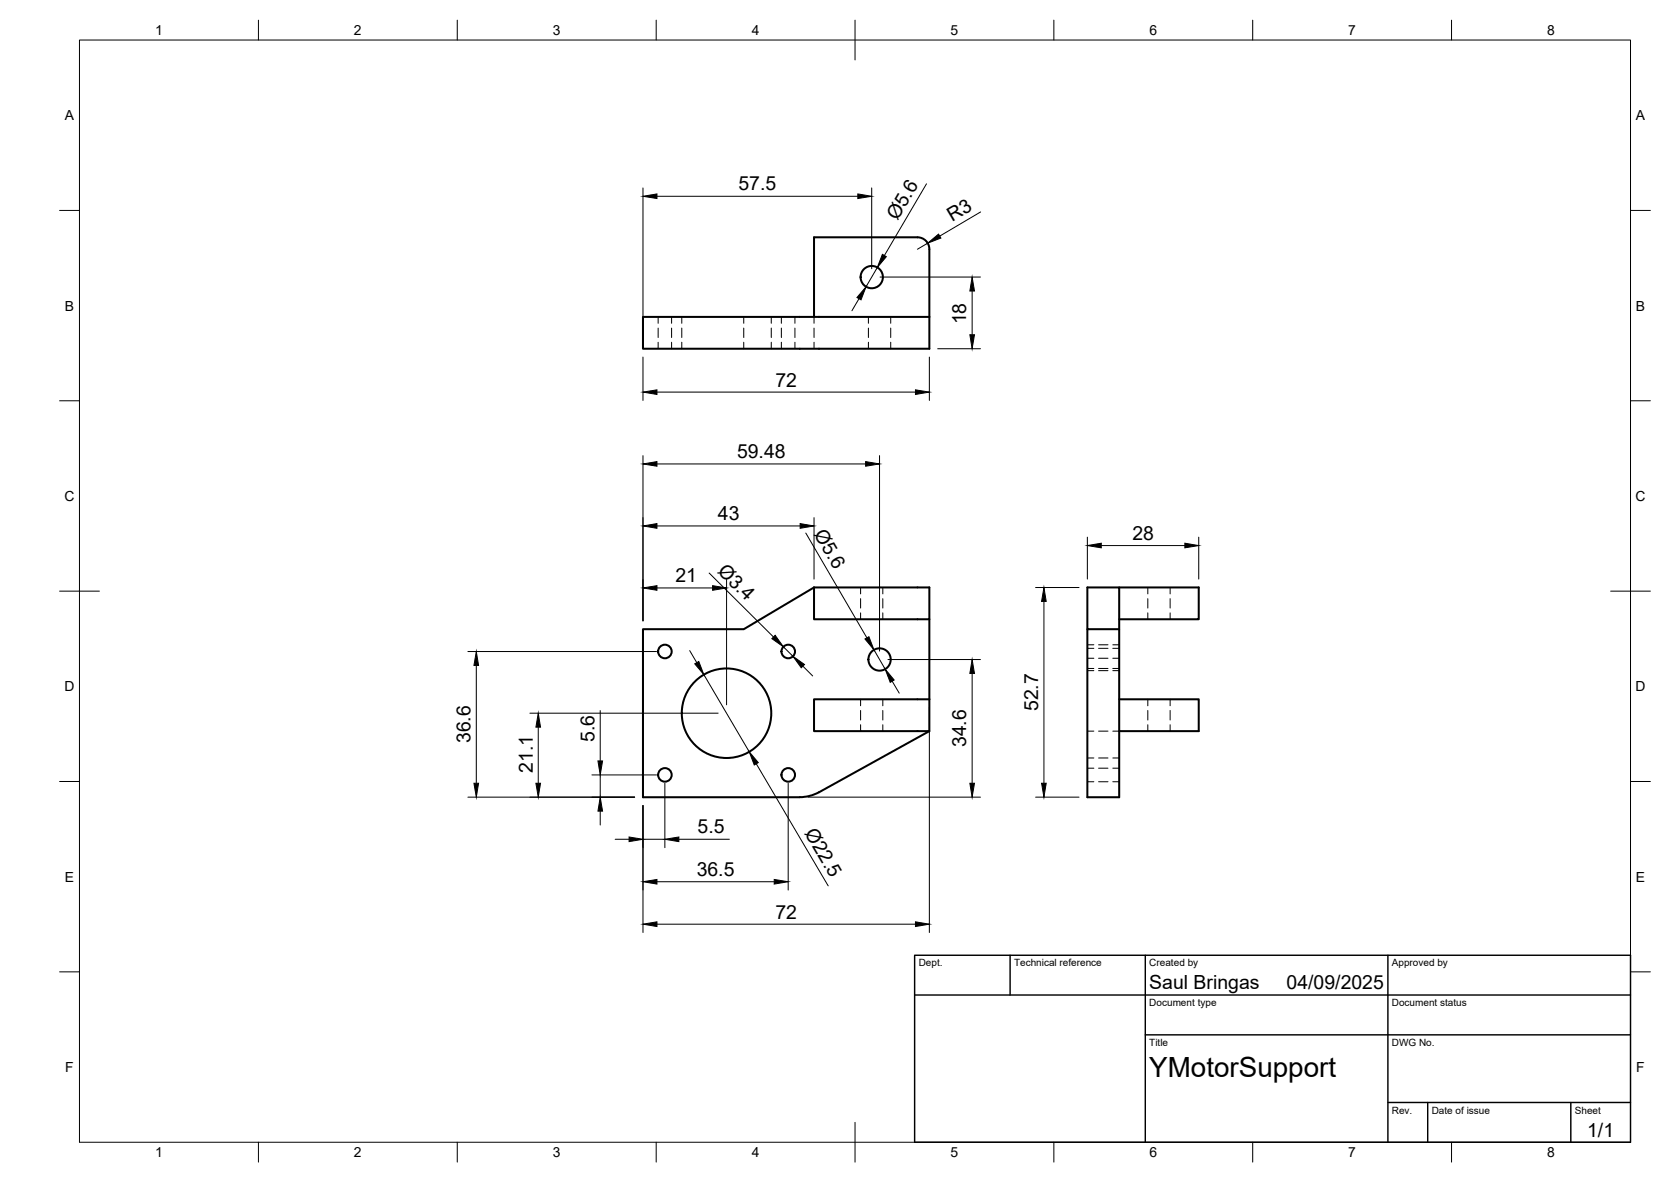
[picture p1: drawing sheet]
<svg xmlns="http://www.w3.org/2000/svg" width="420mm" height="297mm" viewBox="0 0 420 297" stroke-linecap="round" stroke-linejoin="round" font-family="sans-serif">
<!-- layer: Visible -->
<g fill="none" stroke="#000" stroke-width=".51">
<path d="M204.7 79.6v-20h26a2.99 2.99 0 0 1 3 3v25h-72v-8h72M204.7 147.6l-17.7 10.5h-25.3v42.2h39.4l2.1-.2 2.7-1 27.8-15.4M204.7 147.6h29v8h-29zM233.7 155.6v20.1M273.4 158.1v42.2h8v-52.7h-8v10.5h8M281.4 147.6h20v8h-20M204.7 175.7h29v8h-29zM281.4 175.7h20v8h-20"/>
<circle cx="219.2" cy="69.6" r="2.8"/>
<circle cx="167.2" cy="163.7" r="1.7"/>
<circle cx="182.7" cy="179.2" r="11.3"/>
<circle cx="198.2" cy="163.7" r="1.7"/>
<circle cx="221.2" cy="165.7" r="2.8"/>
<circle cx="167.2" cy="194.7" r="1.7"/>
<circle cx="198.2" cy="194.7" r="1.7"/>
</g>
<!-- layer: Hidden -->
<g fill="none" stroke="#000" stroke-width=".25">
<path d="M165.5 79.6v1.6M168.9 79.6v1.6M171.4 79.6v1.6M187 79.6v1.6M193.9 79.6v1.6M196.5 79.6v1.6M199.9 79.6v1.6M204.7 79.6v1.6M218.4 79.6v1.6M224 79.6v1.6M165.5 82.5v2.3M165.5 86v1.6"/>
<path d="M168.9 82.5v2.3M168.9 86v1.6M171.4 82.5v2.3M171.4 86v1.6M187 82.5v2.3M187 86v1.6M193.9 82.5v2.3M193.9 86v1.6M196.5 82.5v2.3M196.5 86v1.6M199.9 82.5v2.3M199.9 86v1.6"/>
<path d="M204.7 82.5v2.3M204.7 86v1.6M218.4 82.5v2.3M218.4 86v1.6M224 82.5v2.3M224 86v1.6M216.4 147.6v1.7M216.4 150.4v2.4M216.4 154v1.6M222 147.6v1.7M222 150.4v2.4M222 154v1.6"/>
<path d="M288.6 147.6v1.7M288.6 150.4v2.4M288.6 154v1.6M294.2 147.6v1.7M294.2 150.4v2.4M294.2 154v1.6M216.4 175.7v1.7M216.4 178.5v2.4M222 175.7v1.7M222 178.5v2.4M273.4 168.5h1.6M273.4 162.9h1.6"/>
<path d="M273.4 162h1.6M273.4 165.4h1.6M273.4 168h1.6M276.2 168.5h2.4M276.2 162.9h2.4M276.2 162h2.4M276.2 165.4h2.4M276.2 168h2.4M279.8 168.5h1.6M279.8 162.9h1.6M279.8 162h1.6M279.8 165.4h1.6"/>
<path d="M279.8 168h1.6M288.6 175.7v1.7M288.6 178.5v2.4M294.2 175.7v1.7M294.2 178.5v2.4M216.4 182.1v1.6M222 182.1v1.6M273.4 183.7h1.6M273.4 193h1.6M273.4 196.5h1.6M273.4 190.5h1.6M276.2 183.7h2.4"/>
<path d="M276.2 193h2.4M276.2 196.5h2.4M276.2 190.5h2.4M279.8 183.7h1.6M279.8 193h1.6M279.8 196.5h1.6M279.8 190.5h1.6M288.6 182.1v1.6M294.2 182.1v1.6"/>
</g>
<!-- layer: BORDER -->
<g fill="none" stroke="#000" stroke-width=".25">
<path d="M20 10.1h390v276.9h-390zM65 5.1v5M115 5.1v5M165 5.1v5M215 5.1v10M265 5.1v5M315 5.1v5M365 5.1v5M15 52.9h5M410 52.9h5M15 100.7h5M410 100.7h5"/>
<path d="M15 148.6h10M405 148.6h10M15 196.4h5M410 196.4h5M15 244.2h5M410 244.2h5M65 287v5M115 287v5M165 287v5M215 282.1v9.9M265 287v5M315 287v5"/>
<path d="M365 287v5"/>
</g>
<!-- layer: TITLEBLOCK -->
<path d="M230 240.1h180v46.9h-180zM230 250h180M254 240.1v9.9M288 240.1v46.9M349 240.1v46.9M288 260.1h122M349 277.1h61M359 277.1v9.9M395 277.1v9.9" fill="none" stroke="#000" stroke-width=".36"/>
<!-- layer: FD_Dimensions -->
<g fill="none" stroke="#000" stroke-width=".25">
<path d="M161.7 47.2v38.3M165.2 49.3h50.5M219.2 47.2v20.3M233 46.2l-10.6 18M246.6 53.3l-10.3 6M216 75.1l-1.8 3M220.6 67.2l-2.8 4.9M221.3 69.6h25.2M233.3 61.1l-2.6 1.5M244.4 73.1v11M161.7 89.7v10.9M165.2 98.5h65"/>
<path d="M233.7 89.7v10.9M235.8 87.6h10.7M161.7 114.5v41.5M165.2 116.6h52.5M221.1 114.5v49.1M165.2 132.2h36M202.6 133.9l15.4 26.4M204.7 130.1v15.4M273.4 135v10.5M276.9 137.1h21M301.4 135v10.5M165.2 147.8h14"/>
<path d="M178.3 144l16.2 16.1M182.7 145.7v31.4M260.4 147.6h10.9M262.5 151.1v45.7M117.6 163.7h47.5M119.8 167.2v29.6M133.2 179.2h47.4M150.9 178.6v12.6M173.4 163.5l1.8 3M177 169.5l11.4 19.4M197 162.5l2.4 2.4M201.9 167.4l2.4 2.5"/>
<path d="M219.8 163.3l2.8 4.9M223.3 165.7h23.2M224.3 171.2l1.8 3M233.7 177.8v56.5M244.4 169.2v27.6M135.3 182.7v14.1M148.8 194.7h16.3M150.9 194.7v5.6M167.2 196.8v16.2M190.2 191.9l18 30.7M198.2 196.8v26.9M117.6 200.3h42"/>
<path d="M150.9 203.8v3.5M154.7 210.9h3.5M161.7 202.4v31.9M161.7 210.9h5.5M170.7 210.9h12.7M203.2 200.3h43.3M260.4 200.3h10.9M165.2 232.2h65M165.2 221.6h29.5"/>
</g>
<g fill="#000" stroke="#000" stroke-width=".25">
<path d="M161.7 49.3l3.5-.6v1.2zM215.7 48.7l3.5 .6-3.5 .6zM233.3 61.1l2.7-2.3 .6 1zM217.8 72.1l-1.3 3.3-1-.6zM221.9 63.9l1 .6-2.3 2.7zM244.4 69.6l.6 3.5h-1.1zM161.7 98.5l3.5-.5v1.1zM230.2 98l3.5 .5-3.5 .6zM243.9 84.1h1.1l-.6 3.5zM161.7 116.6l3.5-.6v1.2zM217.7 116l3.4 .6-3.4 .6zM161.7 132.2l3.5-.6v1.2z"/>
<path d="M201.2 131.6l3.5 .6-3.5 .6zM273.4 137.1l3.5-.6v1.2zM297.9 136.5l3.5 .6-3.5 .6zM161.7 147.8l3.5-.6v1.1zM179.2 147.2l3.5 .6-3.5 .5zM194.9 159.6l2.1 2.9-2.9-2zM262.5 147.6l.6 3.5h-1.2zM119.8 163.7l.5 3.5h-1.1zM174.7 166.8l1-.6 1.3 3.3zM199.4 164.9l2.9 2.1-.8 .8zM217.5 160.6l1-.6 1.3 3.3zM222.6 168.2l2.2 2.7-1 .6z"/>
<path d="M244.4 165.7l.6 3.5h-1.1zM119.2 196.8h1.1l-.5 3.5zM134.7 196.8h1.2l-.6 3.5zM135.3 179.2l.6 3.5h-1.2zM150.3 191.2h1.2l-.6 3.5zM188.4 188.9l2.3 2.8-1 .5zM243.9 196.8h1.1l-.6 3.5zM261.9 196.8h1.2l-.6 3.5zM150.9 200.3l.6 3.5h-1.2zM158.2 210.3l3.5 .6-3.5 .6zM167.2 210.9l3.5-.6v1.2zM161.7 232.2l3.5-.5v1.1z"/>
<path d="M161.7 221.6l3.5-.6v1.2zM194.7 221l3.5 .6-3.5 .6zM230.2 231.7l3.5 .5-3.5 .6z"/>
</g>
<text font-size="7" x="289" y="270.6">YMotorSupport</text>
<g font-size="4.9">
<text x="185.7" y="47.9">57.5</text>
<text x="225.7" y="55.6" transform="rotate(-60 225.7 55.6)">Ø5.6</text>
<text x="239.4" y="55.8" transform="rotate(-31 239.4 55.8)">R3</text>
<text x="243" y="81.5" transform="rotate(-90 243 81.5)">18</text>
<text x="195" y="97.1">72</text>
<text x="185.3" y="115.1">59.48</text>
<text x="180.5" y="130.7">43</text>
<text x="204.6" y="134.2" transform="rotate(60 204.6 134.2)">Ø5.6</text>
<text x="284.7" y="135.6">28</text>
<text x="180.3" y="143.8" transform="rotate(45 180.3 143.8)">Ø3.4</text>
<text x="169.8" y="146.4">21</text>
<text x="261" y="178.7" transform="rotate(-90 261 178.7)">52.7</text>
<text x="118.3" y="186.8" transform="rotate(-90 118.3 186.8)">36.6</text>
<text x="149.5" y="186.5" transform="rotate(-90 149.5 186.5)">5.6</text>
<text x="243" y="187.8" transform="rotate(-90 243 187.8)">34.6</text>
<text x="133.9" y="194.2" transform="rotate(-90 133.9 194.2)">21.1</text>
<text x="175.4" y="209.5">5.5</text>
<text x="202.2" y="209.3" transform="rotate(60 202.2 209.3)">Ø22.5</text>
<text x="175.2" y="220.1">36.5</text>
<text x="195" y="230.9">72</text>
<text x="289" y="248.5">Saul Bringas</text>
<text x="323.5" y="248.5">04/09/2025</text>
<text x="399.1" y="285.7">1/1</text>
</g>
<g font-size="3.5">
<text x="39" y="8.8">1</text>
<text x="89" y="8.8">2</text>
<text x="139" y="8.8">3</text>
<text x="189" y="8.8">4</text>
<text x="239" y="8.8">5</text>
<text x="289" y="8.8">6</text>
<text x="339" y="8.8">7</text>
<text x="389" y="8.8">8</text>
<text x="16.3" y="30.2">A</text>
<text x="411.3" y="30.2">A</text>
<text x="16.3" y="78">B</text>
<text x="411.3" y="78">B</text>
<text x="16.2" y="125.9">C</text>
<text x="411.2" y="125.9">C</text>
<text x="16.2" y="173.7">D</text>
<text x="411.2" y="173.7">D</text>
<text x="16.3" y="221.6">E</text>
<text x="411.3" y="221.6">E</text>
<text x="16.4" y="269.4">F</text>
<text x="411.4" y="269.4">F</text>
<text x="39" y="290.8">1</text>
<text x="89" y="290.8">2</text>
<text x="139" y="290.8">3</text>
<text x="189" y="290.8">4</text>
<text x="239" y="290.8">5</text>
<text x="289" y="290.8">6</text>
<text x="339" y="290.8">7</text>
<text x="389" y="290.8">8</text>
</g>
<g font-size="2.5">
<text x="231" y="242.9">Dept.</text>
<text x="255" y="242.9">Technical reference</text>
<text x="289" y="242.9">Created by</text>
<text x="350" y="242.9">Approved by</text>
<text x="289" y="252.8">Document type</text>
<text x="350" y="252.8">Document status</text>
<text x="289" y="262.9">Title</text>
<text x="350" y="262.9">DWG No.</text>
<text x="350" y="279.9">Rev.</text>
<text x="360" y="279.9">Date of issue</text>
<text x="396" y="279.9">Sheet</text>
</g>
</svg>
